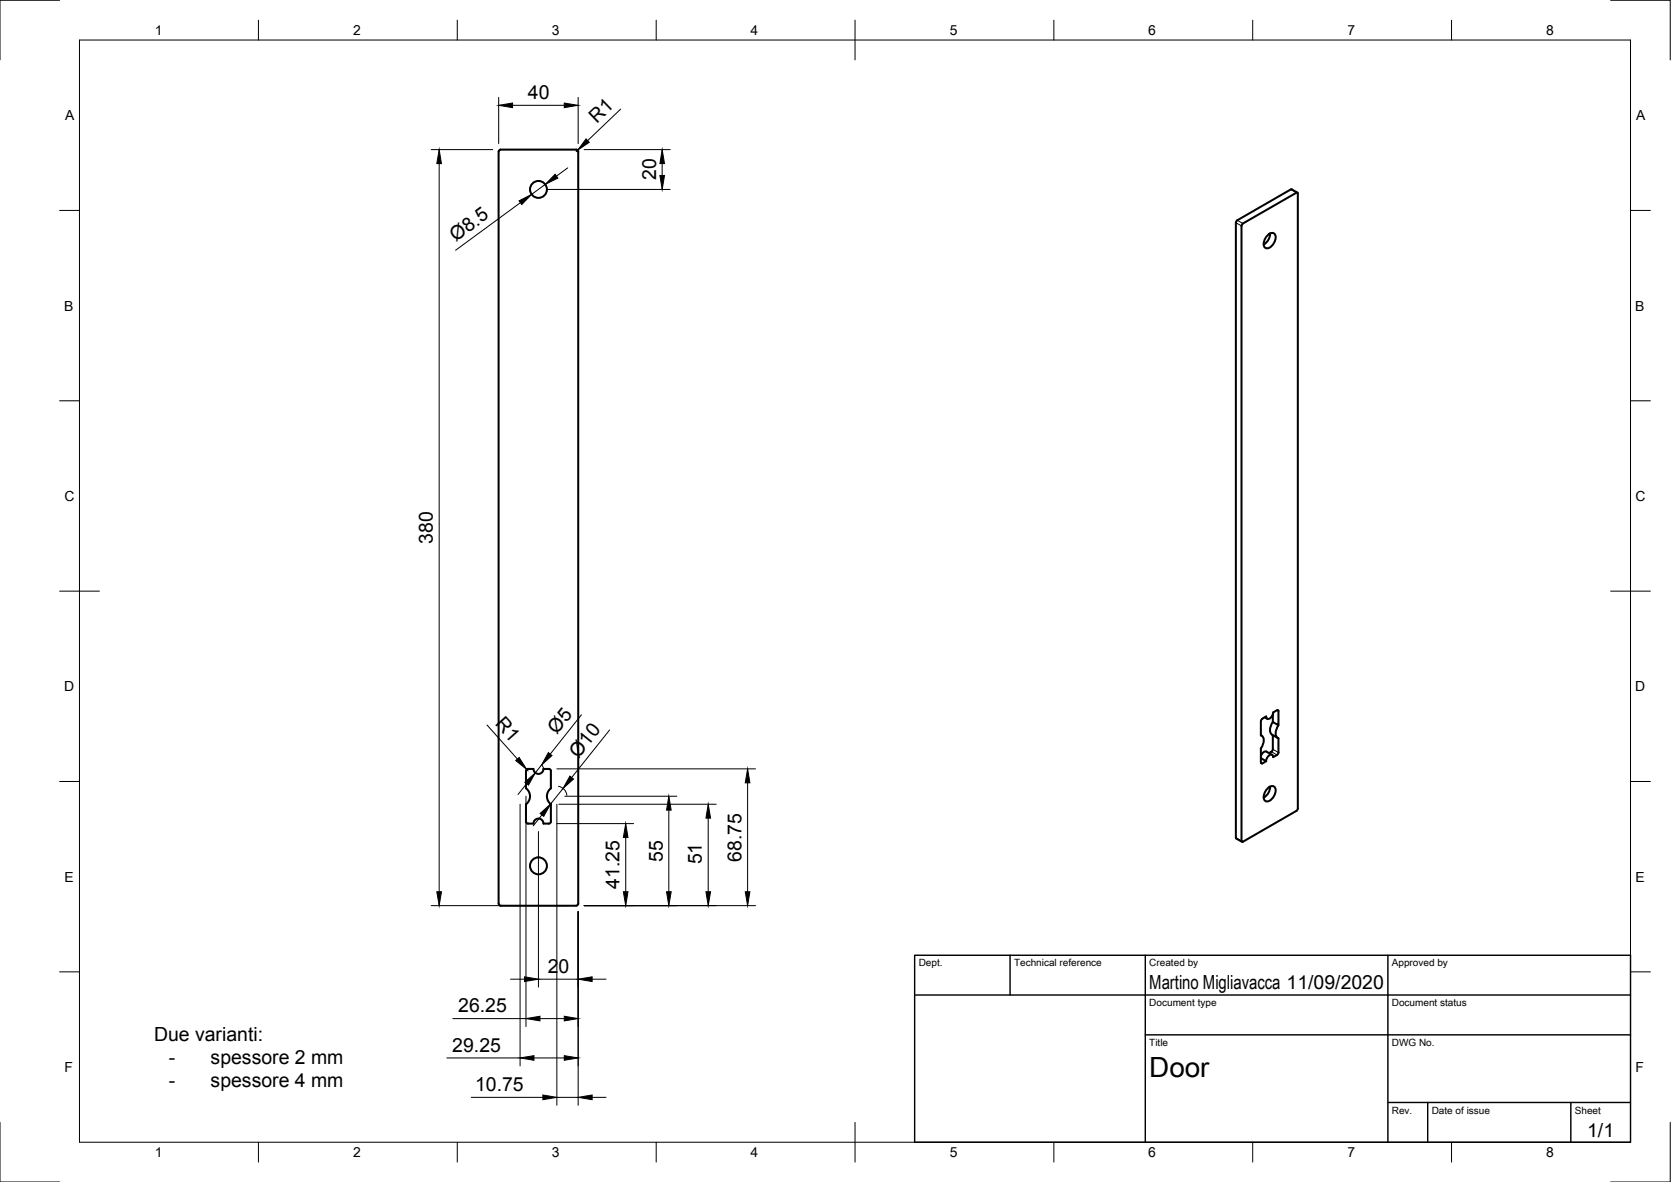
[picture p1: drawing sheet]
<svg xmlns="http://www.w3.org/2000/svg" width="420mm" height="297mm" viewBox="0 0 420 297" stroke-linecap="round" stroke-linejoin="round" font-family="sans-serif">
<!-- layer: Visible -->
<g fill="none" stroke="#000" stroke-width=".51">
<path d="M125.4 38.1v189M125.4 38.1l.1-.3 .4-.2h19l.2 .1 .3 .4v189l-.3 .4-.2 .1h-19l-.5-.5M310.7 56v154.5M311.1 55.3l-.3 .7M312.5 56.2l-.3 .6v154.5M318.8 59a1.08 1.08 0 0 1 1.5-.4 1.08 1.08 0 0 1 .4 1.5l-.4 1a1.73 1.73 0 0 1-2.3 1.1 2.54 2.54 0 0 1 .8-3.2zM319.4 58.7a3.2 3.2 0 0 1-1.6 2.7M324.5 47.6l-13.4 7.8M324.6 47.6h.2l1.4 .8M326 48.4l-13.5 7.8M326 48.4h.2l.1 .2v154.6l-.3 .6-13.5 7.7-.3-.2M320 179.5v1.9l1.5 .9-.1-3.8h-.3l-1 .5-.3 1.1a.86 .86 0 0 1-1.4 .3v-.4"/>
<path d="M132.3 198.1a2.49 2.49 0 0 1-.1 4l.1 4.6 .5 .3h1.3M138 193.2h-1.3a1.26 1.26 0 0 1-1.3 1.3 1.26 1.26 0 0 1-1.3-1.3h-1.3l-.5 .3-.1 4.6M138 193.2l.3 .1 .2 .4v4.4M138.5 198.1a2.51 2.51 0 0 0 0 4v4.4l-.2 .4-.3 .1M317 190.5l1.4 .8-1.2 .6-.1-.3M317 181.2v3.6M317 188.1v3.6M317 184.8l.2 .1M317.1 184.8a2.02 2.02 0 0 1 .2 2.9l-.2 .4M318 180.3l.6 .3M318.4 180.1l-1 .5-.3 .6M318.8 198a1.08 1.08 0 0 1 1.5-.4 1.08 1.08 0 0 1 .4 1.5l-.4 1a1.73 1.73 0 0 1-2.3 1.1 2.54 2.54 0 0 1 .8-3.2z"/>
<path d="M319.4 197.7a3.2 3.2 0 0 1-1.6 2.7M319.9 189.7l-1.7-.9-.7 .4-.5 .8M320 184.7v3.8l-.9 .8M320 181.4a2.55 2.55 0 0 0-.1 3.2l1.4 .8M321.5 185.5l-.1 3.8-.3 .4-1 .6v-.4a.97 .97 0 0 0-1.6 .7l-.1 .7M321.5 182.3a2.62 2.62 0 0 0-.3 3.1l.3 .1M134.1 207a1.26 1.26 0 0 1 1.3-1.3 1.26 1.26 0 0 1 1.3 1.3M136.6 207h1.4M310.8 210.5l.1 .2 1.4 .8"/>
<circle cx="135.4" cy="47.6" r="2.13"/>
<circle cx="135.4" cy="217.6" r="2.13"/>
</g>
<!-- layer: Visible Narrow -->
<path d="M310.7 56l1.5 .8M311.1 55.4l1.4 .8M324.5 47.6l1.5 .8M321.1 178.5l.4 .2M317 191.7l.4 .2M319.7 188.9l1.4 .8M320 188.3l1.5 .8M310.7 210.5l1.5 .8" fill="none" stroke="#000" stroke-width=".25"/>
<!-- layer: Border -->
<g fill="none" stroke="#000" stroke-width=".25">
<path d="M15 .1h-15v15M20 10.1h390v276.9h-390zM65 5.1v5M115 5.1v5M165 5.1v5M215 5.1v10M265 5.1v5M315 5.1v5M365 5.1v5M405 .1h15v15M15 52.9h5M410 52.9h5"/>
<path d="M15 100.7h5M410 100.7h5M15 148.6h10M405 148.6h10M15 196.4h5M410 196.4h5M15 244.2h5M410 244.2h5M0 282.1v14.9h15M65 287v5M115 287v5M165 287v5"/>
<path d="M215 282.1v9.9M265 287v5M315 287v5M365 287v5M420 282.1v14.9h-15"/>
</g>
<!-- layer: TitleBlock -->
<path d="M230 240.1h180v46.9h-180zM230 250h180M254 240.1v9.9M288 240.1v46.9M349 240.1v46.9M288 260.1h122M349 277.1h61M359 277.1v9.9M395 277.1v9.9" fill="none" stroke="#000" stroke-width=".36"/>
<!-- layer: Dimensions -->
<g fill="none" stroke="#000" stroke-width=".25">
<path d="M108.4 37.6h15.5M125.4 24.5v11.6M128.9 26.5h13M145.2 37.7l-.3 .4M145.4 24.5v11.6M146.9 37.6h21.6M156.1 27.4l-8.3 7.9M110.4 41.1v183M130.9 50.9l-16.3 12M137.1 46.3l-3.4 2.6M137.4 47.6h31.1M142.7 42.2l-2.8 2.1"/>
<path d="M166.5 41.1v3M146.2 179.6l-7.9 9.9M122.4 182.2l7.7 8.5M132.4 196.9l-2.2 2.8M132.4 193.3l.4 .4M136.7 193.2l-.5-1-1.6 2M140 193.2h50M140.4 197.6a2.51 2.51 0 0 1 2.1 2.2M141.6 198.1l-3.1 3.9M153.3 183.4l-9.6 12M188 196.7v27.4M130.8 202.1v65.8"/>
<path d="M132.2 200.1v57.9M135.4 209v39.1M136.3 204.8l-2.2 2.7M140 202.1v75.7M140 207h19.3M140.5 202.1h39.6M142 200.1h28.2M157.3 210.5v13.6M168.2 203.6v20.5M178.1 205.6v18.5M108.4 227.6h34.5M145.4 229.1v48.7"/>
<path d="M146.9 227.6h43.1M113.9 256h18.3M128.4 246.1h3.5M135.4 246.1h10M135.8 256h6.1M148.9 246.1h3.5M112.4 265.9h18.4M118.5 275.8h18M134.3 265.9h7.6M140 275.8h5.4M148.9 275.8h3.5"/>
</g>
<g fill="#000" stroke="#000" stroke-width=".25">
<path d="M125.4 26.5l3.5-.6v1.2zM141.9 25.9l3.5 .6-3.5 .6zM147.4 34.9l.8 .9-3 1.9zM110.4 37.6l.6 3.5h-1.2zM130.5 50.5l3.2-1.6-2.5 2.5zM139.6 43.8l.7 1-3.2 1.5zM165.9 44.1h1.2l-.6 3.5zM166.5 37.6l.6 3.5h-1.2zM129.7 191.1l.8-.7 1.9 2.9zM132 196.6l2.6-2.4-1.7 3.1zM137.9 189.1l.9 .8-2.6 2.3zM143.3 195l.9 .8-2.6 2.3z"/>
<path d="M188 193.2l.6 3.5h-1.2zM135.8 204.4l2.7-2.4-1.8 3.2zM157.3 207l.6 3.5h-1.2zM168.2 200.1l.6 3.5h-1.2zM178.1 202.1l.6 3.5h-1.2zM109.8 224.1h1.2l-.6 3.5zM156.7 224.1h1.2l-.6 3.5zM167.6 224.1h1.2l-.6 3.5zM177.5 224.1h1.2l-.6 3.5zM187.4 224.1h1.2l-.6 3.5zM131.9 245.5l3.5 .6-3.5 .6zM132.2 256l3.6-.6v1.1z"/>
<path d="M141.9 255.4l3.5 .6-3.5 .5zM145.4 246.1l3.5-.6v1.2zM130.8 265.9l3.5-.6v1.2zM136.5 275.2l3.5 .6-3.5 .6zM141.9 265.3l3.5 .6-3.5 .6zM145.4 275.8l3.5-.6v1.2z"/>
</g>
<text font-size="7" x="289" y="270.6">Door</text>
<g font-size="4.9">
<text x="132.8" y="24.9">40</text>
<text x="150.1" y="31.1" transform="rotate(-44 150.1 31.1)">R1</text>
<text x="165" y="45.3" transform="rotate(-90 165 45.3)">20</text>
<text x="114.6" y="60.8" transform="rotate(-36 114.6 60.8)">Ø8.5</text>
<text x="108.9" y="136.7" transform="rotate(-90 108.9 136.7)">380</text>
<text x="124.3" y="182" transform="rotate(48 124.3 182)">R1</text>
<text x="140" y="184.7" transform="rotate(-51 140 184.7)">Ø5</text>
<text x="145.5" y="190.6" transform="rotate(-51 145.5 190.6)">Ø10</text>
<text x="166.6" y="216.6" transform="rotate(-90 166.6 216.6)">55</text>
<text x="176.5" y="217.2" transform="rotate(-90 176.5 217.2)">51</text>
<text x="186.4" y="216.5" transform="rotate(-90 186.4 216.5)">68.75</text>
<text x="155.8" y="223.3" transform="rotate(-90 155.8 223.3)">41.25</text>
<text x="137.7" y="244.5">20</text>
<text x="289" y="248.5">Martino Migliavacca 11/09/2020</text>
<text x="115.2" y="254.4">26.25</text>
<text x="38.7" y="261.6">Due varianti:</text>
<text x="42.5" y="267.5">-</text>
<text x="53" y="267.5">spessore 2 mm</text>
<text x="113.7" y="264.3">29.25</text>
<text x="42.5" y="273.3">-</text>
<text x="53" y="273.3">spessore 4 mm</text>
<text x="119.5" y="274.2">10.75</text>
<text x="399.1" y="285.7">1/1</text>
</g>
<g font-size="3.5">
<text x="39" y="8.8">1</text>
<text x="88.8" y="8.8">2</text>
<text x="138.8" y="8.8">3</text>
<text x="188.7" y="8.8">4</text>
<text x="238.8" y="8.8">5</text>
<text x="288.7" y="8.8">6</text>
<text x="338.8" y="8.8">7</text>
<text x="388.8" y="8.8">8</text>
<text x="16.4" y="30.2">A</text>
<text x="411.4" y="30.2">A</text>
<text x="16.2" y="78">B</text>
<text x="411.2" y="78">B</text>
<text x="16.2" y="125.9">C</text>
<text x="411.2" y="125.9">C</text>
<text x="16.2" y="173.7">D</text>
<text x="411.2" y="173.7">D</text>
<text x="16.2" y="221.6">E</text>
<text x="411.2" y="221.6">E</text>
<text x="16.2" y="269.4">F</text>
<text x="411.2" y="269.4">F</text>
<text x="39" y="290.8">1</text>
<text x="88.8" y="290.8">2</text>
<text x="138.8" y="290.8">3</text>
<text x="188.7" y="290.8">4</text>
<text x="238.8" y="290.8">5</text>
<text x="288.7" y="290.8">6</text>
<text x="338.8" y="290.8">7</text>
<text x="388.8" y="290.8">8</text>
</g>
<g font-size="2.5">
<text x="231" y="242.9">Dept.</text>
<text x="255" y="242.9">Technical reference</text>
<text x="289" y="242.9">Created by</text>
<text x="350" y="242.9">Approved by</text>
<text x="289" y="252.8">Document type</text>
<text x="350" y="252.8">Document status</text>
<text x="289" y="262.9">Title</text>
<text x="350" y="262.9">DWG No.</text>
<text x="350" y="279.9">Rev.</text>
<text x="360" y="279.9">Date of issue</text>
<text x="396" y="279.9">Sheet</text>
</g>
</svg>
